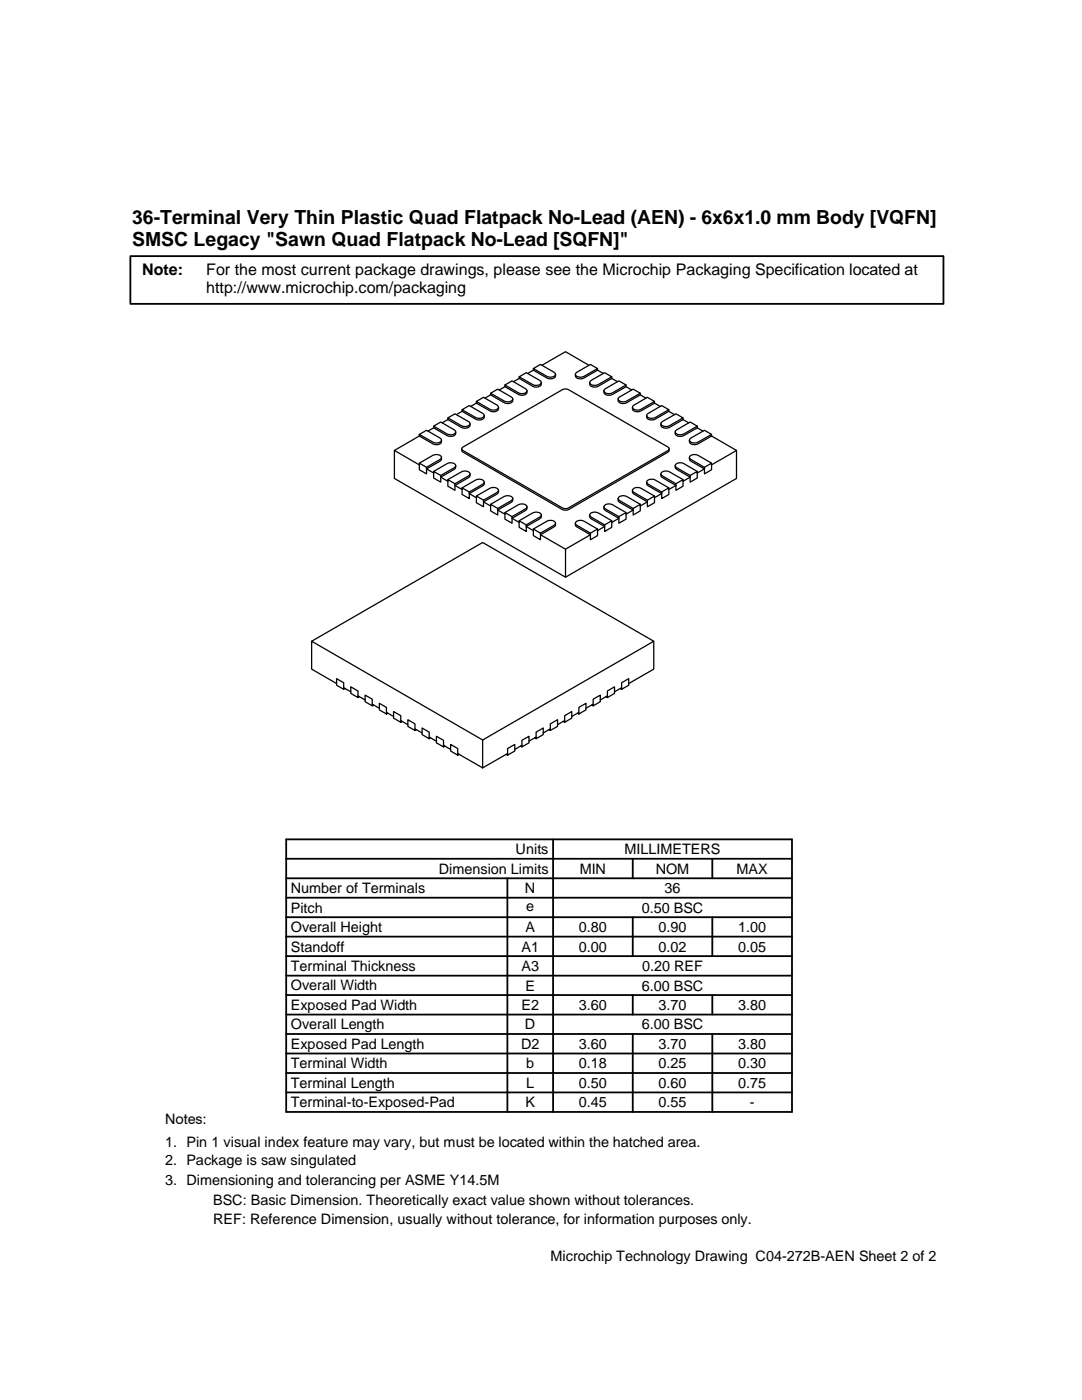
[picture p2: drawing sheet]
<svg xmlns="http://www.w3.org/2000/svg" width="216mm" height="279mm" viewBox="0 0 216 279" stroke-linecap="round" stroke-linejoin="round" font-family="sans-serif">
<g fill="none" stroke="#000" stroke-width=".25">
<path d="M97.9 78.5v.3l2.7 1.6a1.18 1.18 0 0 0 1.7-.5v-.3M97.9 78.8l-1.1 .7M97.9 78.5l1.4-.8 2.7 1.5 .3 .4a1.2 1.2 0 0 1-1.7 .4zM100.8 76.8v.4l2.6 1.5a1.18 1.18 0 0 0 1.8-.4v-.3M100.8 76.8l1.4-.8 2.7 1.6 .3 .4a1.16 1.16 0 0 1-1.8 .4zM100.8 77.2l-1.2 .6M103.6 75.2v.3l2.7 1.6a1.18 1.18 0 0 0 1.7-.4v-.4M103.6 75.2l1.4-.8 2.7 1.5 .3 .4a1.2 1.2 0 0 1-1.7 .5zM103.6 75.5l-1.2 .7M106.4 73.6v.3l2.7 1.5a1.18 1.18 0 0 0 1.7-.4v-.3M106.4 73.6l1.4-.9 2.8 1.6 .2 .4a1.2 1.2 0 0 1-1.7 .4zM106.4 73.9l-1.1 .6"/>
<path d="M108.1 72.9l4.7-2.7 4.7 2.7M114.9 74.5l2.9-1.8 1.4 .9-2.7 1.5a1.22 1.22 0 0 1-1.7-.4zM117.9 75.9l2.7-1.5 1.5 .8-2.7 1.6a1.18 1.18 0 0 1-1.7-.5zM119.2 73.9l1.2 .6M119.2 73.6v.3l-2.7 1.5a1.2 1.2 0 0 1-1.7-.4v-.3M120.6 77.8l2.9-1.8 1.4 .8-2.7 1.6a1.16 1.16 0 0 1-1.7-.4zM122.1 75.2v.3l-2.7 1.6a1.16 1.16 0 0 1-1.7-.4v-.4M122.1 75.5l1.1 .7M123.4 79.4l2.9-1.7 1.5 .8-2.7 1.5a1.2 1.2 0 0 1-1.8-.4zM124.9 77.2l1.1 .6M124.9 76.8v.4l-2.7 1.5a1.18 1.18 0 0 1-1.7-.4v-.3M127.8 78.8l1.1 .7"/>
<path d="M127.8 78.5v.3l-2.7 1.6a1.18 1.18 0 0 1-1.8-.5v-.3M78.7 89.9v5.6l34.1 19.7 34.2-19.7v-5.6M83.7 92.4l2.7-1.5a1.2 1.2 0 0 1 1.7 .4l-.3 .4-2.7 1.6M83.7 92.4l1.4 .9v1.3l-1.4-.9zM83.7 86.7v.3l2.7 1.6a1.16 1.16 0 0 0 1.7-.4v-.4M83.7 86.7l1.4-.8 2.7 1.5 .3 .4a1.18 1.18 0 0 1-1.7 .4zM83.7 87l-5 2.9 5 2.9M86.5 85v.4l2.7 1.5a1.18 1.18 0 0 0 1.7-.4v-.3M86.5 85l1.4-.8 2.8 1.6 .2 .4a1.2 1.2 0 0 1-1.7 .4zM86.5 94.1l2.7-1.6a1.18 1.18 0 0 1 1.7 .4l-.2 .4-2.8 1.6M86.5 94.1l1.4 .8v1.3l-1.4-.8zM86.5 85.4l-1.1 .6"/>
<path d="M88.1 91.3l-.1 .5-.2 .2-2.7 1.6 1.4 .8M89.4 83.4v.3l2.7 1.6a1.22 1.22 0 0 0 1.7-.4v-.3M89.4 83.4l1.4-.8 2.7 1.5 .3 .5a1.2 1.2 0 0 1-1.7 .4zM89.4 83.7l-1.2 .7M89.4 95.7l2.7-1.5a1.2 1.2 0 0 1 1.7 .4l-.3 .4-2.7 1.5M89.4 95.7l1.4 .8v1.4l-1.4-.9zM90.9 92.9v.6l-.2 .2-2.8 1.5 1.5 .9M92.1 89.6l.1 .5 .2 .1 19.8 11.5 .6 .1 .6-.1 19.9-11.5 .2-.1v-.5M92.2 89.4l20-11.6 .6-.2 .6 .2 19.9 11.4 .2 .4-.2 .3-19.9 11.5-.6 .1-.6-.1-19.8-11.5-.2-.2zM92.2 81.8v.3l2.7 1.6a1.18 1.18 0 0 0 1.7-.5v-.3M92.2 81.8l1.4-.9 2.7 1.6 .3 .4a1.16 1.16 0 0 1-1.7 .4zM92.2 82.1l-1.1 .6"/>
<path d="M92.2 97.4l1.4 .8v1.3l-1.4-.8zM92.2 97.4l2.7-1.6a1.16 1.16 0 0 1 1.7 .4l-.3 .4-2.7 1.6M93.8 94.6l-.1 .5-.2 .2-2.7 1.6 1.4 .8M95.1 80.1v.4l2.6 1.5a1.21 1.21 0 0 0 1.8-.4v-.3M95.1 80.1l1.4-.8 2.7 1.6 .3 .4a1.21 1.21 0 0 1-1.8 .4zM95.1 80.5l-1.2 .6M95.1 99l1.4 .8v1.3l-1.4-.8zM95.1 99l2.6-1.5a1.21 1.21 0 0 1 1.8 .4l-.3 .4-2.7 1.5M96.6 96.2v.6l-.3 .1-2.7 1.6 1.5 .8M99.5 97.9v.3l-.3 .4-2.7 1.6 1.4 .8M102.3 99.5v.5l-.3 .2-2.7 1.6 1.5 .8M123.3 99.5l.1 .5 .2 .2 2.7 1.6-1.4 .8"/>
<path d="M126.2 97.9l.1 .5 .2 .2 2.7 1.6-1.4 .8M126.3 81.1l2.9-1.8 1.4 .8-2.7 1.6a1.18 1.18 0 0 1-1.7-.4zM129 96.2l.1 .6 .2 .1 2.7 1.6-1.4 .8M129.1 82.7l2.9-1.8 1.5 .9-2.8 1.5a1.2 1.2 0 0 1-1.7-.4zM129.2 99.8l1.4-.8v1.3l-1.4 .8zM130.6 99l-2.7-1.5a1.18 1.18 0 0 0-1.7 .4l.3 .4 2.7 1.5M130.6 80.5l1.1 .6M130.6 80.1v.4l-2.7 1.5a1.18 1.18 0 0 1-1.7-.4v-.3M131.9 94.6v.5l.3 .2 2.7 1.6-1.4 .8M131.9 84.3l3-1.7 1.4 .8-2.7 1.6a1.2 1.2 0 0 1-1.7-.4zM132 98.2l1.5-.8v1.3l-1.5 .8zM133.5 97.4l-2.8-1.6a1.16 1.16 0 0 0-1.7 .4l.3 .4 2.7 1.6"/>
<path d="M133.5 81.8v.3l-2.8 1.6a1.18 1.18 0 0 1-1.7-.5v-.3M133.5 82.1l1.1 .6M134.7 92.9l.1 .6 .2 .2 2.7 1.5-1.4 .9M134.8 86l2.9-1.8 1.4 .8-2.7 1.6a1.29 1.29 0 0 1-1.7-.4zM134.9 96.5l1.4-.8v1.3l-1.4 .9zM136.3 95.7l-2.7-1.5a1.2 1.2 0 0 0-1.7 .4l.3 .4 2.7 1.5M136.3 83.7l1.1 .7M136.3 83.4v.3l-2.7 1.6a1.22 1.22 0 0 1-1.7-.4v-.3M137.6 91.3v.5l.3 .2 2.7 1.6-1.5 .8M137.6 87.6l3-1.7 1.4 .8-2.7 1.5a1.2 1.2 0 0 1-1.7-.4zM137.7 94.9l1.4-.8v1.3l-1.4 .8zM139.1 94.1l-2.7-1.6a1.18 1.18 0 0 0-1.7 .4l.3 .4 2.7 1.6"/>
<path d="M139.1 85.4l1.2 .6M139.1 85v.4l-2.7 1.5a1.18 1.18 0 0 1-1.7-.4v-.3M140.6 93.3l1.4-.9v1.3l-1.4 .9zM142 92.4l-2.7-1.5a1.22 1.22 0 0 0-1.7 .4l.3 .4 2.7 1.6M142 86.7v.3l-2.7 1.6a1.18 1.18 0 0 1-1.7-.4v-.4M142 87l5 2.9-5 2.9M97.9 100.6l1.4 .9v1.3l-1.4-.8zM97.9 100.6l2.7-1.5a1.22 1.22 0 0 1 1.7 .4l-.3 .4-2.7 1.6M100.8 102.3l1.4 .8v1.3l-1.4-.8zM100.8 102.3l2.6-1.6a1.18 1.18 0 0 1 1.8 .4l-.3 .5-2.7 1.5M103.6 103.9l1.4 .9v1.3l-1.4-.9zM103.6 103.9l2.7-1.5a1.22 1.22 0 0 1 1.7 .4l-.3 .4-2.7 1.6"/>
<path d="M105.2 101.1l-.1 .6-.2 .2-2.7 1.5 1.4 .9M106.4 105.6l1.4 .8v1.3l-1.4-.8zM106.4 105.6l2.7-1.6a1.18 1.18 0 0 1 1.7 .4l-.2 .4-2.8 1.6M108 102.8l-.1 .5-.2 .2-2.7 1.6 1.4 .8M110.8 104.4v.6l-.2 .2-2.8 1.5 5 2.9M114.8 104.4l.1 .6 .2 .2 2.7 1.5-5 2.9v5.6M117.7 102.8v.5l.2 .2 2.7 1.6-1.4 .8M117.8 106.4l1.4-.8v1.3l-1.4 .8zM119.2 105.6l-2.7-1.6a1.2 1.2 0 0 0-1.7 .4l.3 .4 2.7 1.6M120.5 101.1l.1 .6 .2 .2 2.7 1.5-1.4 .9M120.6 104.8l1.5-.9v1.3l-1.5 .9zM122.1 103.9l-2.7-1.5a1.2 1.2 0 0 0-1.7 .4l.2 .4 2.7 1.6"/>
<path d="M123.5 103.1l1.4-.8v1.3l-1.4 .8zM124.9 102.3l-2.7-1.6a1.18 1.18 0 0 0-1.7 .4l.3 .5 2.7 1.5M126.3 101.5l1.5-.9v1.4l-1.5 .8zM127.8 100.6l-2.7-1.5a1.22 1.22 0 0 0-1.8 .4l.3 .4 2.7 1.6M62.2 128l34.1-19.7 34.2 19.7-34.2 19.7M67.2 135.4l1.4 .8v1.4l-1.4-.8zM67.2 136.4l-5-2.9v-5.5l34.1 19.7M68.6 137.2l1.4 .9M68.9 137.4l-.3 .2M71.4 138.9l1.5 .8M71.7 139l-.3 .2-1.4-.8v-1.3l1.4 .8v1.3M120.9 139l.3 .2 1.4-.8v-1.3l-1.4 .8v1.3"/>
<path d="M121.2 138.9l-1.4 .8M123.8 137.4l.2 .2 1.5-.8v-1.4l-1.5 .8v1.4M124 137.2l-1.4 .9M130.5 128v5.5l-5 2.9M74.3 140.5l1.4 .9M74.5 140.7l-.2 .2-1.4-.9v-1.3l1.4 .8v1.4M77.1 142.2l1.4 .8M77.4 142.3l-.3 .2-1.4-.8v-1.3l1.4 .8v1.3M80 143.8l1.4 .8M80.2 144l-.2 .1-1.5-.8v-1.3l1.5 .8v1.3M82.8 145.5l1.4 .8M83.1 145.6l-.3 .2-1.4-.8v-1.4l1.4 .9v1.3"/>
<path d="M85.6 147.1l1.5 .8M85.9 147.3l-.3 .1-1.4-.8v-1.3l1.4 .8v1.3M88.5 148.7l1.4 .9M88.8 148.9l-.3 .2-1.4-.8v-1.4l1.4 .8v1.4M91.3 150.4l5 2.8M91.6 150.5l-.3 .2-1.4-.8v-1.3l1.4 .8v1.3M96.3 147.7v5.5M101 150.5l.3 .2 1.4-.8v-1.3l-1.4 .8v1.3M101.3 150.4l-5 2.8M103.8 148.9l.3 .2 1.5-.8v-1.4l-1.5 .8v1.4M104.1 148.7l-1.4 .9M106.7 147.3l.3 .1 1.4-.8v-1.3l-1.4 .8v1.3"/>
<path d="M107 147.1l-1.4 .8M109.5 145.6l.3 .2 1.5-.8v-1.4l-1.5 .9v1.3M109.8 145.5l-1.4 .8M112.4 144l.3 .1 1.4-.8v-1.3l-1.4 .8v1.3M112.7 143.8l-1.4 .8M115.2 142.3l.3 .2 1.4-.8v-1.3l-1.4 .8v1.3M115.5 142.2l-1.4 .8M118.1 140.7l.3 .2 1.4-.9v-1.3l-1.4 .8v1.4M118.4 140.5l-1.5 .9"/>
</g>
<g fill="none" stroke="#000" stroke-width=".36">
<path d="M26 51.1h162.3v9.5h-162.3zM57.1 179.2h100.9M57.1 175.3h100.9M57.1 171.4h100.9M57.1 167.5h100.9v54.4h-100.9zM101.2 175.3v46.6M110.4 167.5v54.4M126.3 171.4v3.9M142.1 171.4v3.9M57.1 186.9h100.9M57.1 183h100.9M57.1 198.6h100.9"/>
<path d="M57.1 194.7h100.9M57.1 190.8h100.9M126.3 183v7.8M126.3 198.6v3.9M142.1 183v7.8M142.1 198.6v3.9M57.1 214.1h100.9M57.1 206.4h100.9M57.1 202.5h100.9M57.1 210.2h100.9M57.1 218h100.9M126.3 206.4v15.5"/>
<path d="M142.1 206.4v15.5"/>
</g>
<g font-size="3.9">
<text x="26.4" y="44.7">36-Terminal Very Thin Plastic Quad Flatpack No-Lead (AEN) - 6x6x1.0 mm Body [VQFN]</text>
<text x="26.4" y="49.1">SMSC Legacy &quot;Sawn Quad Flatpack No-Lead [SQFN]&quot;</text>
</g>
<g font-size="3.2">
<text x="28.4" y="54.9">Note:</text>
<text x="41.1" y="58.5">http://www.microchip.com/packaging</text>
<text x="41.1" y="54.9">For the most current package drawings, please see the Microchip Packaging Specification located at</text>
</g>
<g font-size="2.9">
<text x="102.9" y="170.5">Units</text>
<text x="124.6" y="170.5">MILLIMETERS</text>
<text x="58" y="178.2">Number of Terminals</text>
<text x="87.6" y="174.4">Dimension Limits</text>
<text x="104.8" y="178.2">N</text>
<text x="115.7" y="174.4">MIN</text>
<text x="130.8" y="174.4">NOM</text>
<text x="132.6" y="178.2">36</text>
<text x="147" y="174.4">MAX</text>
<text x="58" y="182.1">Pitch</text>
<text x="105" y="181.8">e</text>
<text x="128" y="182.1">0.50 BSC</text>
<text x="58" y="186">Overall Height</text>
<text x="58" y="189.9">Standoff</text>
<text x="104.1" y="189.9">A1</text>
<text x="104.8" y="186">A</text>
<text x="115.5" y="186">0.80</text>
<text x="115.5" y="189.9">0.00</text>
<text x="131.4" y="186">0.90</text>
<text x="131.4" y="189.9">0.02</text>
<text x="147.3" y="186">1.00</text>
<text x="147.3" y="189.9">0.05</text>
<text x="58" y="197.7">Overall Width</text>
<text x="58" y="193.8">Terminal Thickness</text>
<text x="104.1" y="193.8">A3</text>
<text x="104.8" y="197.7">E</text>
<text x="128" y="197.7">6.00 BSC</text>
<text x="128.1" y="193.8">0.20 REF</text>
<text x="58" y="201.6">Exposed Pad Width</text>
<text x="104" y="201.6">E2</text>
<text x="115.5" y="201.6">3.60</text>
<text x="131.4" y="201.6">3.70</text>
<text x="147.3" y="201.6">3.80</text>
<text x="58" y="205.4">Overall Length</text>
<text x="58" y="209.3">Exposed Pad Length</text>
<text x="104" y="209.3">D2</text>
<text x="104.8" y="205.4">D</text>
<text x="115.5" y="209.3">3.60</text>
<text x="128" y="205.4">6.00 BSC</text>
<text x="131.4" y="209.3">3.70</text>
<text x="147.3" y="209.3">3.80</text>
<text x="58" y="213.2">Terminal Width</text>
<text x="105" y="213.2">b</text>
<text x="115.5" y="213.2">0.18</text>
<text x="131.4" y="213.2">0.25</text>
<text x="147.3" y="213.2">0.30</text>
<text x="58" y="217.1">Terminal Length</text>
<text x="58" y="221">Terminal-to-Exposed-Pad</text>
<text x="104.8" y="221">K</text>
<text x="105" y="217.1">L</text>
<text x="115.5" y="217.1">0.50</text>
<text x="115.5" y="221">0.45</text>
<text x="131.4" y="217.1">0.60</text>
<text x="131.4" y="221">0.55</text>
<text x="147.3" y="217.1">0.75</text>
<text x="149.6" y="221">-</text>
<text x="32.9" y="224.3">Notes:</text>
<text x="32.9" y="228.9">1. Pin 1 visual index feature may vary, but must be located within the hatched area.</text>
<text x="32.9" y="232.6">2. Package is saw singulated</text>
<text x="32.9" y="236.5">3. Dimensioning and tolerancing per ASME Y14.5M</text>
<text x="42.5" y="244.3">REF: Reference Dimension, usually without tolerance, for information purposes only.</text>
<text x="42.5" y="240.6">BSC: Basic Dimension. Theoretically exact value shown without tolerances.</text>
<text x="109.9" y="251.7">Microchip Technology Drawing C04-272B-AEN Sheet 2 of 2</text>
</g>
</svg>
